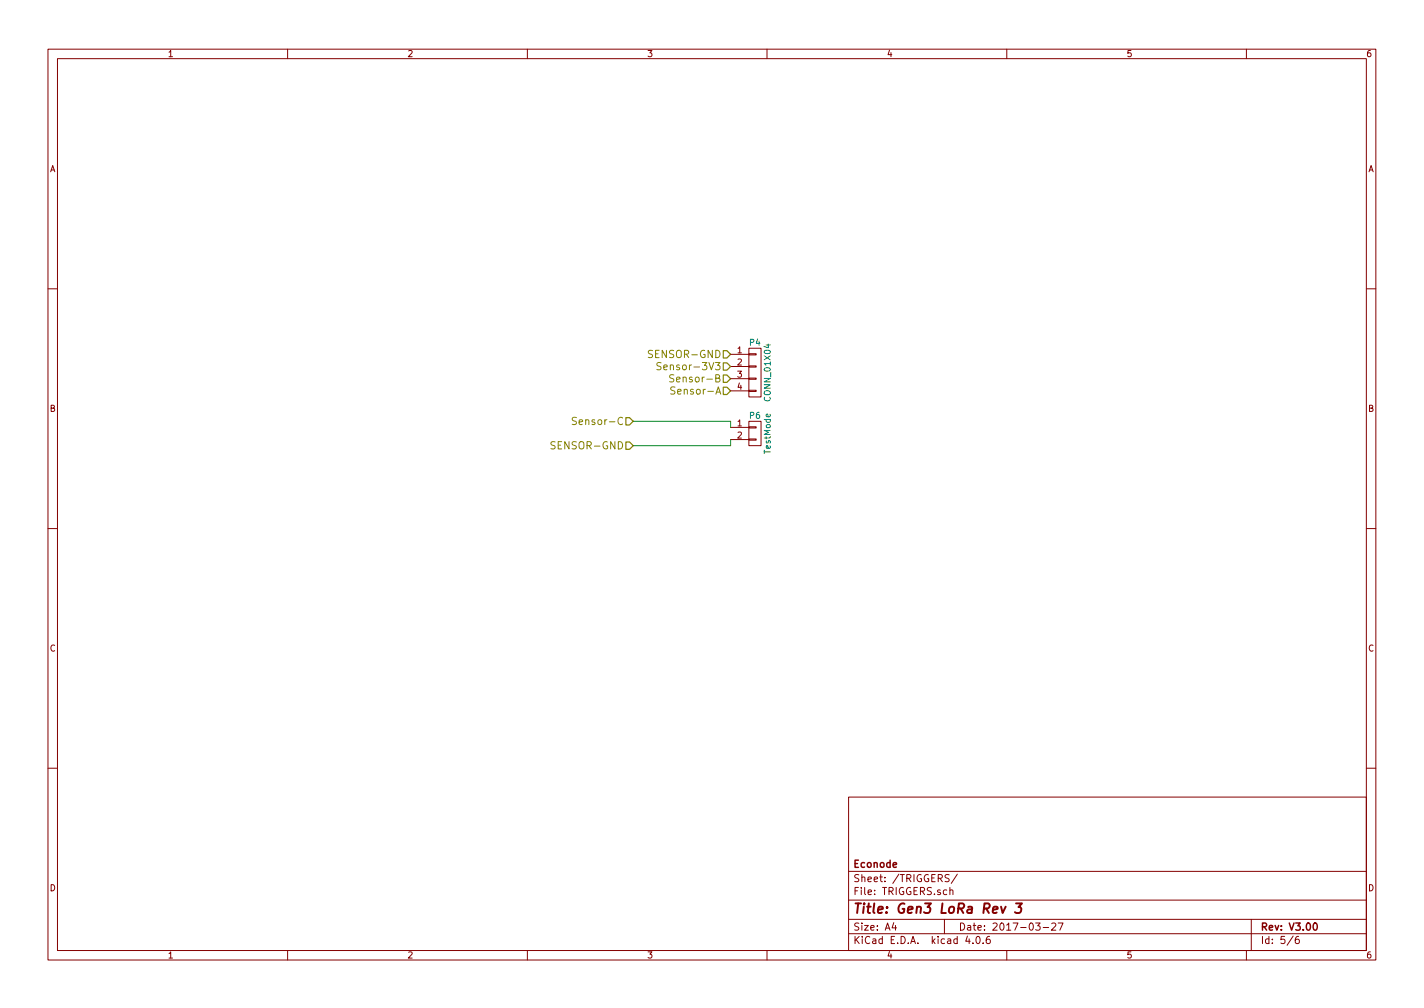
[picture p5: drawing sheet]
<svg xmlns="http://www.w3.org/2000/svg" width="297mm" height="210mm" viewBox="0 0 297 210" stroke-linecap="round" stroke-linejoin="round" font-family="sans-serif">
<g fill="none" stroke="#840000" stroke-width=".21">
<path d="M10 10.3h277v189.9h-277zM12 12.2h273v186.1h-273zM60 10.3v1.9M110 10.3v1.9M160 10.3v1.9M210 10.3v1.9M260 10.3v1.9M10 60.2h2M152.4 73.9h3.8M152.4 76.4h3.8M152.4 79h3.8M156.2 78.9h1.5v.2h-1.5z"/>
<path d="M156.2 76.3h1.5v.3h-1.5zM156.2 73.8h1.5v.2h-1.5zM156.2 72.6h2.5v10.2h-2.5zM285 60.2h2M152.4 89.1h3.8M152.4 91.7h3.8M152.4 81.5h3.8M156.2 91.6h1.5v.2h-1.5zM156.2 89h1.5v.3h-1.5zM156.2 87.9h2.5v5.1h-2.5zM156.2 81.4h1.5v.3h-1.5zM10 110.3h2"/>
<path d="M285 110.3h2M10 160.2h2M177 166.3h108v32h-108zM285 160.2h2M60 198.3v1.9M110 198.3v1.9M160 198.3v1.9M177 194.8h108M177 191.8h108M177 187.8h108M177 181.8h108M186.4 192.5l-.3 1h.9"/>
<path d="M186.8 193v1M197 191.8v3M198 182.5l-.6-.1-.3 .3 .1 .3 .7 .4v.4l-.2 .1-.6-.1M198.1 185.7l.2-.1 .4 .1 .1 .9M198.1 185.1v1.5M199.7 182.3l-1.3 2M201.8 195.2l-.4 1.1h1M202.9 196.7v.1M203.8 195.4l.1-.1a.8 .8 0 0 1 .6 .8 .8 .8 0 0 1-.6 .7 .97 .97 0 0 1-.1-1.4zM205.1 196.7v.1M206.4 195.3l-.4 .1a1.11 1.11 0 0 0-.1 1.3l.4 .1 .2-.1 .1-.5-.3-.3-.4 .1-.2 .2M210 198.3v1.9"/>
<path d="M216 192.5h1l-.5 .6 .4 .1v.7l-.2 .1-.7-.1M217.6 193.5h1.1M219.4 192.7l.6-.2 .2 .5-.9 1h.9M220.7 192.5h1l-.6 1.5M260 198.3v1.9M261 191.8v6.5M269.7 195.2l-1.2 2M270.9 195.3l-.4 .1a1.11 1.11 0 0 0-.2 1.3l.5 .1 .2-.1v-.5l-.2-.3-.5 .1-.1 .2"/>
</g>
<path d="M274.1 192.7l.2-.2a.8 .8 0 0 1 .5 .8 .8 .8 0 0 1-.5 .7l-.4-.5z" fill="none" stroke="#840000" stroke-width=".3"/>
<path d="M208.8 189.1l.3 1.3 .7-1.3M211.9 188.4h1.3l-.8 .8a.48 .48 0 0 1 .7 .4l-.3 .7-.8 .1-.3-.1" fill="none" stroke="#840000" stroke-width=".41"/>
<path d="M136.1 73.1h-.6l-.2 .1v.5l.7 .2 .1 .4-.3 .3-.6-.1M137.9 75.7l-.6-.1-.3 .3 .2 .4 .6 .2v.5l-.2 .1h-.6M140.6 78.2h-.6l-.3 .3 .1 .3 .7 .3v.4l-.2 .2-.6-.1M115.8 92.2l-.6-.1-.2 .2v.4l.6 .3 .2 .4-.3 .2h-.6M120.2 87.1l-.5-.1-.3 .2v.4l.7 .3 .1 .4-.3 .3-.5-.1M140.8 80.8l-.6-.1-.3 .3 .2 .4 .6 .2v.5l-.2 .1-.6-.1" fill="none" stroke="#848400" stroke-width=".21"/>
<path d="M150.9 78.2h.7l.8 .8-.8 .8h-.7zM150.9 73.1h.7l.8 .8-.8 .8h-.7zM150.9 75.7h.7l.8 .7-.8 .8h-.7zM130.6 87.1h.7l.8 .8-.8 .7h-.7zM130.6 92.2h.7l.8 .8-.8 .7h-.7zM150.9 80.8h.7l.8 .7-.8 .8h-.7z" fill="none" stroke="#848400" stroke-width=".25"/>
<path d="M132.1 87.9h20.3v1.2M152.4 91.7v1.3h-20.3" fill="none" stroke="#008400" stroke-width=".21"/>
<text font-size="2.8" fill="#840000" x="178" y="190.5">Title: Gen3 LoRa Rev 3</text>
<g font-size="2.1" fill="#848400">
<text x="136.1" y="74.7">SENSOR-GND</text>
<text x="138.8" y="77.2">Sensor-3V3</text>
<text x="141" y="82.3">Sensor-A</text>
<text x="141" y="79.8">Sensor-B</text>
<text x="120.7" y="88.6">Sensor-C</text>
<text x="115.8" y="93.7">SENSOR-GND</text>
</g>
<g font-size="2.1" fill="#840000">
<text x="178" y="184">Sheet: /TRIGGERS/</text>
<text x="178" y="181">Econode</text>
<text x="178" y="186.7">File: TRIGGERS.sch</text>
<text x="178" y="196.9">KiCad E.D.A. kicad 4.0.6</text>
<text x="178" y="194.1">Size: A4</text>
<text x="200" y="194.1">Date: 2017-03-27</text>
<text x="263" y="194.1">Rev: V3.00</text>
<text x="263" y="196.9">Id: 5/6</text>
</g>
<g font-size="1.8" fill="#840000">
<text x="35" y="11.9">1</text>
<text x="85" y="11.9">2</text>
<text x="135" y="11.9">3</text>
<text x="185" y="11.9">4</text>
<text x="235" y="11.9">5</text>
<text x="285" y="11.9">6</text>
<text x="10.4" y="35.9">A</text>
<text x="285.4" y="35.9">A</text>
<text x="153.8" y="73.7">1</text>
<text x="153.8" y="76.2">2</text>
<text x="153.8" y="78.7">3</text>
<text x="153.8" y="81.3">4</text>
<text x="10.4" y="85.9">B</text>
<text x="153.8" y="88.9">1</text>
<text x="285.4" y="85.9">B</text>
<text x="153.8" y="91.4">2</text>
<text x="10.4" y="135.9">C</text>
<text x="285.4" y="135.9">C</text>
<text x="10.4" y="185.9">D</text>
<text x="285.4" y="185.9">D</text>
<text x="35" y="199.9">1</text>
<text x="85" y="199.9">2</text>
<text x="135" y="199.9">3</text>
<text x="185" y="199.9">4</text>
<text x="235" y="199.9">5</text>
<text x="285" y="199.9">6</text>
</g>
<g font-size="1.8" fill="#008484">
<text x="156.4" y="72.1">P4</text>
<text x="160.7" y="83.4" transform="rotate(-90 160.7 83.4)">CONN_01X04</text>
<text x="156.4" y="87.3">P6</text>
<text x="160.7" y="94.5" transform="rotate(-90 160.7 94.5)">TestMode</text>
</g>
</svg>
